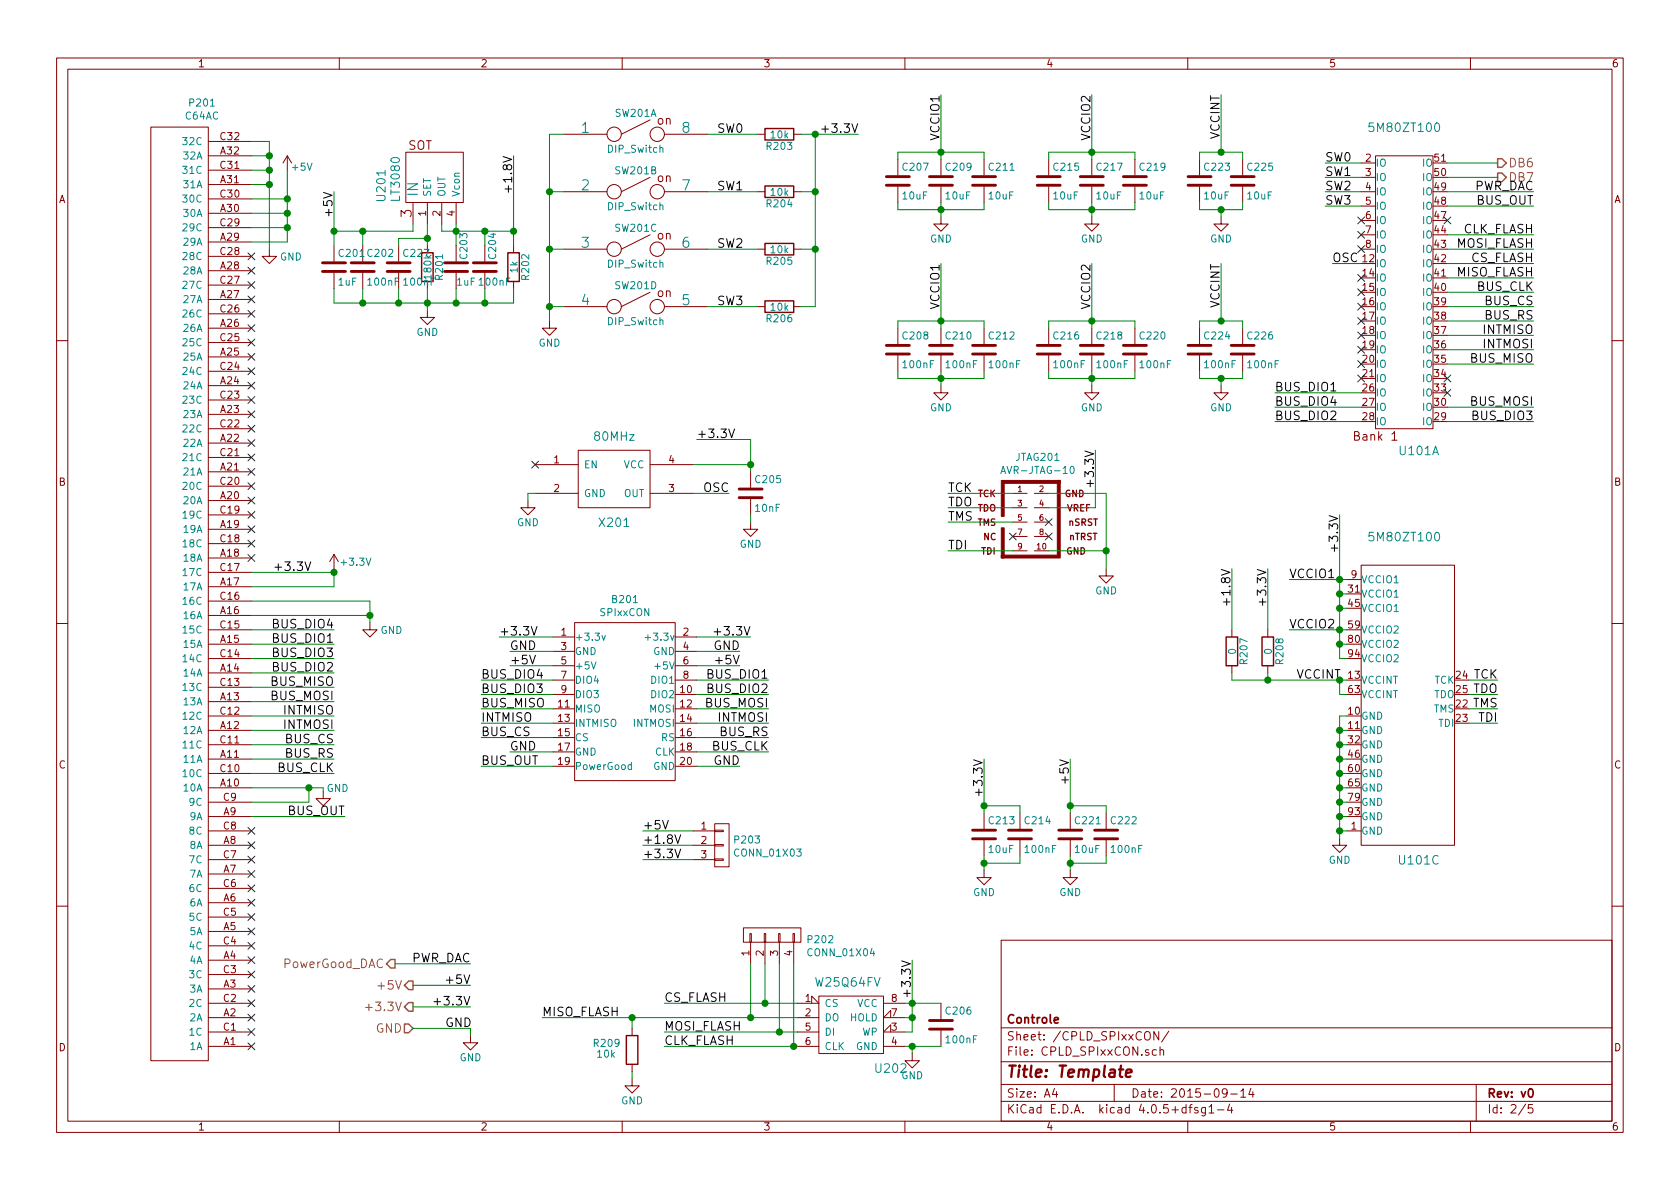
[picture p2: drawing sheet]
EESchema Schematic File Version 2
LIBS:PIAD-18bits-rescue
LIBS:power
LIBS:device
LIBS:transistors
LIBS:conn
LIBS:linear
LIBS:regul
LIBS:74xx
LIBS:cmos4000
LIBS:adc-dac
LIBS:memory
LIBS:xilinx
LIBS:microcontrollers
LIBS:dsp
LIBS:microchip
LIBS:analog_switches
LIBS:motorola
LIBS:texas
LIBS:intel
LIBS:audio
LIBS:interface
LIBS:digital-audio
LIBS:philips
LIBS:display
LIBS:cypress
LIBS:siliconi
LIBS:opto
LIBS:atmel
LIBS:contrib
LIBS:valves
LIBS:PIAD-18bits-cache
EELAYER 25 0
EELAYER END
$Descr A4 11693 8268
encoding utf-8
Sheet 2 5
Title "Template"
Date "2015-09-14"
Rev "v0"
Comp "Controle"
Comment1 ""
Comment2 ""
Comment3 ""
Comment4 ""
$EndDescr
Text Label 5350 4725 2    60   ~ 0
BUS_DIO1
Text Label 3350 4725 0    60   ~ 0
BUS_DIO4
Text Label 5350 5225 2    60   ~ 0
BUS_CLK
Text Label 5350 4925 2    60   ~ 0
BUS_MOSI
Text Label 3350 4925 0    60   ~ 0
BUS_MISO
Text Label 3350 5125 0    60   ~ 0
BUS_CS
Text Label 5350 5025 2    60   ~ 0
INTMOSI
Text Label 3350 5025 0    60   ~ 0
INTMISO
Text Label 5350 5125 2    60   ~ 0
BUS_RS
$Comp
L 5M80ZT100 U101
U 3 1
P 9775 4875
F 0 "U101" H 9875 3775 60  0000 C CNN
F 1 "5M80ZT100" H 9775 6025 60  0000 C CNN
F 2 "Housings_QFP:TQFP-100_14x14mm_Pitch0.5mm" H 9775 4875 60  0001 C CNN
F 3 "" H 9775 4875 60  0000 C CNN
	3    9775 4875
	1    0    0    -1  
$EndComp
$Comp
L GND #PWR07
U 1 1
P 9325 5825
F 0 "#PWR07" H 9325 5575 50  0001 C CNN
F 1 "GND" H 9325 5675 50  0000 C CNN
F 2 "" H 9325 5825 60  0000 C CNN
F 3 "" H 9325 5825 60  0000 C CNN
	1    9325 5825
	1    0    0    -1  
$EndComp
Text Label 9025 4725 0    60   ~ 0
VCCINT
Text Label 10425 4725 2    60   ~ 0
TCK
Text Label 10425 5025 2    60   ~ 0
TDI
Text Label 10425 4925 2    60   ~ 0
TMS
Text Label 10425 4825 2    60   ~ 0
TDO
$Comp
L 5M80ZT100 U101
U 1 1
P 9775 2025
F 0 "U101" H 9875 925 60  0000 C CNN
F 1 "5M80ZT100" H 9775 3175 60  0000 C CNN
F 2 "Housings_QFP:TQFP-100_14x14mm_Pitch0.5mm" H 9775 2025 60  0001 C CNN
F 3 "" H 9775 2025 60  0000 C CNN
	1    9775 2025
	1    0    0    -1  
$EndComp
$Comp
L W25Q64FV U202
U 1 1
P 5900 7125
F 0 "U202" H 6200 6825 60  0000 C CNN
F 1 "W25Q64FV" H 5900 7425 60  0000 C CNN
F 2 "Housings_SOIC:SOIJ-8_5.3x5.3mm_Pitch1.27mm" H 5900 7125 60  0001 C CNN
F 3 "" H 5900 7125 60  0000 C CNN
	1    5900 7125
	1    0    0    -1  
$EndComp
$Comp
L R R208
U 1 1
P 8825 4525
F 0 "R208" V 8905 4525 50  0000 C CNN
F 1 "0" V 8825 4525 50  0000 C CNN
F 2 "Resistors_SMD:R_0805" V 8755 4525 30  0001 C CNN
F 3 "" H 8825 4525 30  0000 C CNN
	1    8825 4525
	1    0    0    -1  
$EndComp
$Comp
L R R207
U 1 1
P 8575 4525
F 0 "R207" V 8655 4525 50  0000 C CNN
F 1 "0" V 8575 4525 50  0000 C CNN
F 2 "Resistors_SMD:R_0805" V 8505 4525 30  0001 C CNN
F 3 "" H 8575 4525 30  0000 C CNN
	1    8575 4525
	1    0    0    -1  
$EndComp
Text Label 4625 6975 0    60   ~ 0
CS_FLASH
Text Label 4625 7175 0    60   ~ 0
MOSI_FLASH
Text Label 3775 7075 0    60   ~ 0
MISO_FLASH
Text Label 4625 7275 0    60   ~ 0
CLK_FLASH
$Comp
L GND #PWR08
U 1 1
P 6350 7325
F 0 "#PWR08" H 6350 7075 50  0001 C CNN
F 1 "GND" H 6350 7175 50  0000 C CNN
F 2 "" H 6350 7325 60  0000 C CNN
F 3 "" H 6350 7325 60  0000 C CNN
	1    6350 7325
	1    0    0    -1  
$EndComp
$Comp
L DIP8_Switch SW201
U 1 1
P 4425 925
F 0 "SW201" H 4425 1075 50  0000 C CNN
F 1 "DIP_Switch" H 4425 825 50  0000 C CNN
F 2 "Controle:DIP_switch_SPST_KAE04LGGT" H 4425 925 60  0001 C CNN
F 3 "" H 4425 925 60  0000 C CNN
	1    4425 925 
	1    0    0    -1  
$EndComp
$Comp
L DIP8_Switch SW201
U 2 1
P 4425 1325
F 0 "SW201" H 4425 1475 50  0000 C CNN
F 1 "DIP_Switch" H 4425 1225 50  0000 C CNN
F 2 "Controle:DIP_switch_SPST_KAE04LGGT" H 4425 1325 60  0001 C CNN
F 3 "" H 4425 1325 60  0000 C CNN
	2    4425 1325
	1    0    0    -1  
$EndComp
$Comp
L DIP8_Switch SW201
U 3 1
P 4425 1725
F 0 "SW201" H 4425 1875 50  0000 C CNN
F 1 "DIP_Switch" H 4425 1625 50  0000 C CNN
F 2 "Controle:DIP_switch_SPST_KAE04LGGT" H 4425 1725 60  0001 C CNN
F 3 "" H 4425 1725 60  0000 C CNN
	3    4425 1725
	1    0    0    -1  
$EndComp
$Comp
L DIP8_Switch SW201
U 4 1
P 4425 2125
F 0 "SW201" H 4425 2275 50  0000 C CNN
F 1 "DIP_Switch" H 4425 2025 50  0000 C CNN
F 2 "Controle:DIP_switch_SPST_KAE04LGGT" H 4425 2125 60  0001 C CNN
F 3 "" H 4425 2125 60  0000 C CNN
	4    4425 2125
	1    0    0    -1  
$EndComp
$Comp
L GND #PWR09
U 1 1
P 3825 2225
F 0 "#PWR09" H 3825 1975 50  0001 C CNN
F 1 "GND" H 3825 2075 50  0000 C CNN
F 2 "" H 3825 2225 60  0000 C CNN
F 3 "" H 3825 2225 60  0000 C CNN
	1    3825 2225
	1    0    0    -1  
$EndComp
$Comp
L R R203
U 1 1
P 5425 925
F 0 "R203" V 5505 925 50  0000 C CNN
F 1 "10k" V 5425 925 50  0000 C CNN
F 2 "Resistors_SMD:R_0805" V 5355 925 30  0001 C CNN
F 3 "" H 5425 925 30  0000 C CNN
	1    5425 925 
	0    1    1    0   
$EndComp
$Comp
L R R204
U 1 1
P 5425 1325
F 0 "R204" V 5505 1325 50  0000 C CNN
F 1 "10k" V 5425 1325 50  0000 C CNN
F 2 "Resistors_SMD:R_0805" V 5355 1325 30  0001 C CNN
F 3 "" H 5425 1325 30  0000 C CNN
	1    5425 1325
	0    1    1    0   
$EndComp
$Comp
L R R205
U 1 1
P 5425 1725
F 0 "R205" V 5505 1725 50  0000 C CNN
F 1 "10k" V 5425 1725 50  0000 C CNN
F 2 "Resistors_SMD:R_0805" V 5355 1725 30  0001 C CNN
F 3 "" H 5425 1725 30  0000 C CNN
	1    5425 1725
	0    1    1    0   
$EndComp
$Comp
L R R206
U 1 1
P 5425 2125
F 0 "R206" V 5505 2125 50  0000 C CNN
F 1 "10k" V 5425 2125 50  0000 C CNN
F 2 "Resistors_SMD:R_0805" V 5355 2125 30  0001 C CNN
F 3 "" H 5425 2125 30  0000 C CNN
	1    5425 2125
	0    1    1    0   
$EndComp
Text Label 5175 925  2    60   ~ 0
SW0
Text Label 5175 1325 2    60   ~ 0
SW1
Text Label 5175 1725 2    60   ~ 0
SW2
Text Label 5175 2125 2    60   ~ 0
SW3
$Comp
L R R201
U 1 1
P 2975 1850
F 0 "R201" V 3055 1850 50  0000 C CNN
F 1 "180k" V 2975 1850 50  0000 C CNN
F 2 "Resistors_SMD:R_0805" V 2905 1850 30  0001 C CNN
F 3 "" H 2975 1850 30  0000 C CNN
	1    2975 1850
	1    0    0    -1  
$EndComp
$Comp
L C C202
U 1 1
P 2525 1850
F 0 "C202" H 2550 1950 50  0000 L CNN
F 1 "100nF" H 2550 1750 50  0000 L CNN
F 2 "Capacitors_SMD:C_0805" H 2563 1700 30  0001 C CNN
F 3 "" H 2525 1850 60  0000 C CNN
	1    2525 1850
	1    0    0    -1  
$EndComp
$Comp
L C C201
U 1 1
P 2325 1850
F 0 "C201" H 2350 1950 50  0000 L CNN
F 1 "1uF" H 2350 1750 50  0000 L CNN
F 2 "Capacitors_SMD:C_0805" H 2363 1700 30  0001 C CNN
F 3 "" H 2325 1850 60  0000 C CNN
	1    2325 1850
	1    0    0    -1  
$EndComp
$Comp
L C C203
U 1 1
P 3175 1850
F 0 "C203" V 3225 1900 50  0000 L CNN
F 1 "1uF" H 3175 1750 50  0000 L CNN
F 2 "Capacitors_SMD:C_0805" H 3213 1700 30  0001 C CNN
F 3 "" H 3175 1850 60  0000 C CNN
	1    3175 1850
	1    0    0    -1  
$EndComp
$Comp
L C C204
U 1 1
P 3375 1850
F 0 "C204" V 3425 1900 50  0000 L CNN
F 1 "100nF" H 3325 1750 50  0000 L CNN
F 2 "Capacitors_SMD:C_0805" H 3413 1700 30  0001 C CNN
F 3 "" H 3375 1850 60  0000 C CNN
	1    3375 1850
	1    0    0    -1  
$EndComp
$Comp
L GND #PWR010
U 1 1
P 2975 2150
F 0 "#PWR010" H 2975 1900 50  0001 C CNN
F 1 "GND" H 2975 2000 50  0000 C CNN
F 2 "" H 2975 2150 60  0000 C CNN
F 3 "" H 2975 2150 60  0000 C CNN
	1    2975 2150
	1    0    0    -1  
$EndComp
$Comp
L C C208
U 1 1
P 6250 2425
F 0 "C208" H 6275 2525 50  0000 L CNN
F 1 "100nF" H 6275 2325 50  0000 L CNN
F 2 "Capacitors_SMD:C_0805" H 6288 2275 30  0001 C CNN
F 3 "" H 6250 2425 60  0000 C CNN
	1    6250 2425
	1    0    0    -1  
$EndComp
$Comp
L C C210
U 1 1
P 6550 2425
F 0 "C210" H 6575 2525 50  0000 L CNN
F 1 "100nF" H 6575 2325 50  0000 L CNN
F 2 "Capacitors_SMD:C_0805" H 6588 2275 30  0001 C CNN
F 3 "" H 6550 2425 60  0000 C CNN
	1    6550 2425
	1    0    0    -1  
$EndComp
$Comp
L C C212
U 1 1
P 6850 2425
F 0 "C212" H 6875 2525 50  0000 L CNN
F 1 "100nF" H 6875 2325 50  0000 L CNN
F 2 "Capacitors_SMD:C_0805" H 6888 2275 30  0001 C CNN
F 3 "" H 6850 2425 60  0000 C CNN
	1    6850 2425
	1    0    0    -1  
$EndComp
$Comp
L C C224
U 1 1
P 8350 2425
F 0 "C224" H 8375 2525 50  0000 L CNN
F 1 "100nF" H 8375 2325 50  0000 L CNN
F 2 "Capacitors_SMD:C_0805" H 8388 2275 30  0001 C CNN
F 3 "" H 8350 2425 60  0000 C CNN
	1    8350 2425
	1    0    0    -1  
$EndComp
$Comp
L C C226
U 1 1
P 8650 2425
F 0 "C226" H 8675 2525 50  0000 L CNN
F 1 "100nF" H 8675 2325 50  0000 L CNN
F 2 "Capacitors_SMD:C_0805" H 8688 2275 30  0001 C CNN
F 3 "" H 8650 2425 60  0000 C CNN
	1    8650 2425
	1    0    0    -1  
$EndComp
Text Label 8975 4025 0    60   ~ 0
VCCIO1
Text Label 8975 4375 0    60   ~ 0
VCCIO2
$Comp
L GND #PWR011
U 1 1
P 6550 2675
F 0 "#PWR011" H 6550 2425 50  0001 C CNN
F 1 "GND" H 6550 2525 50  0000 C CNN
F 2 "" H 6550 2675 60  0000 C CNN
F 3 "" H 6550 2675 60  0000 C CNN
	1    6550 2675
	1    0    0    -1  
$EndComp
Text Label 6550 1825 3    60   ~ 0
VCCIO1
Text Label 8500 1825 3    60   ~ 0
VCCINT
$Comp
L GND #PWR012
U 1 1
P 8500 2675
F 0 "#PWR012" H 8500 2425 50  0001 C CNN
F 1 "GND" H 8500 2525 50  0000 C CNN
F 2 "" H 8500 2675 60  0000 C CNN
F 3 "" H 8500 2675 60  0000 C CNN
	1    8500 2675
	1    0    0    -1  
$EndComp
$Comp
L C C216
U 1 1
P 7300 2425
F 0 "C216" H 7325 2525 50  0000 L CNN
F 1 "100nF" H 7325 2325 50  0000 L CNN
F 2 "Capacitors_SMD:C_0805" H 7338 2275 30  0001 C CNN
F 3 "" H 7300 2425 60  0000 C CNN
	1    7300 2425
	1    0    0    -1  
$EndComp
$Comp
L C C218
U 1 1
P 7600 2425
F 0 "C218" H 7625 2525 50  0000 L CNN
F 1 "100nF" H 7625 2325 50  0000 L CNN
F 2 "Capacitors_SMD:C_0805" H 7638 2275 30  0001 C CNN
F 3 "" H 7600 2425 60  0000 C CNN
	1    7600 2425
	1    0    0    -1  
$EndComp
$Comp
L C C220
U 1 1
P 7900 2425
F 0 "C220" H 7925 2525 50  0000 L CNN
F 1 "100nF" H 7925 2325 50  0000 L CNN
F 2 "Capacitors_SMD:C_0805" H 7938 2275 30  0001 C CNN
F 3 "" H 7900 2425 60  0000 C CNN
	1    7900 2425
	1    0    0    -1  
$EndComp
$Comp
L GND #PWR013
U 1 1
P 7600 2675
F 0 "#PWR013" H 7600 2425 50  0001 C CNN
F 1 "GND" H 7600 2525 50  0000 C CNN
F 2 "" H 7600 2675 60  0000 C CNN
F 3 "" H 7600 2675 60  0000 C CNN
	1    7600 2675
	1    0    0    -1  
$EndComp
Text Label 7600 1825 3    60   ~ 0
VCCIO2
$Comp
L C C206
U 1 1
P 6550 7125
F 0 "C206" H 6575 7225 50  0000 L CNN
F 1 "100nF" H 6575 7025 50  0000 L CNN
F 2 "Capacitors_SMD:C_0805" H 6588 6975 30  0001 C CNN
F 3 "" H 6550 7125 60  0000 C CNN
	1    6550 7125
	1    0    0    -1  
$EndComp
Text Label 10675 2325 2    60   ~ 0
INTMISO
Text Label 10675 2425 2    60   ~ 0
INTMOSI
Text Label 10675 2225 2    60   ~ 0
BUS_RS
Text Label 10675 2125 2    60   ~ 0
BUS_CS
Text Label 10675 2525 2    60   ~ 0
BUS_MISO
Text Label 10675 2825 2    60   ~ 0
BUS_MOSI
Text Label 10675 2025 2    60   ~ 0
BUS_CLK
Text Label 9225 1125 0    60   ~ 0
SW0
Text Label 9225 1225 0    60   ~ 0
SW1
Text Label 9225 1325 0    60   ~ 0
SW2
Text Label 9225 1425 0    60   ~ 0
SW3
Text Label 9275 1825 0    60   ~ 0
OSC
$Comp
L OSCILADOR-RESCUE-PIAD-18bits X201
U 1 1
P 4275 3325
F 0 "X201" H 4275 3025 60  0000 C CNN
F 1 "80MHz" H 4275 3625 60  0000 C CNN
F 2 "Controle:Oscilador_3.3V_HCMOS_TTL_SMD" H 4275 3325 60  0001 C CNN
F 3 "" H 4275 3325 60  0000 C CNN
	1    4275 3325
	1    0    0    -1  
$EndComp
NoConn ~ 3725 3225
$Comp
L GND #PWR014
U 1 1
P 3675 3475
F 0 "#PWR014" H 3675 3225 50  0001 C CNN
F 1 "GND" H 3675 3325 50  0000 C CNN
F 2 "" H 3675 3475 60  0000 C CNN
F 3 "" H 3675 3475 60  0000 C CNN
	1    3675 3475
	1    0    0    -1  
$EndComp
Text Label 5075 3425 2    60   ~ 0
OSC
$Comp
L C C205
U 1 1
P 5225 3425
F 0 "C205" H 5250 3525 50  0000 L CNN
F 1 "10nF" H 5250 3325 50  0000 L CNN
F 2 "Capacitors_SMD:C_0805" H 5263 3275 30  0001 C CNN
F 3 "" H 5225 3425 60  0000 C CNN
	1    5225 3425
	1    0    0    -1  
$EndComp
$Comp
L GND #PWR015
U 1 1
P 5225 3625
F 0 "#PWR015" H 5225 3375 50  0001 C CNN
F 1 "GND" H 5225 3475 50  0000 C CNN
F 2 "" H 5225 3625 60  0000 C CNN
F 3 "" H 5225 3625 60  0000 C CNN
	1    5225 3625
	1    0    0    -1  
$EndComp
Text Label 10675 1825 2    60   ~ 0
CS_FLASH
Text Label 10675 1925 2    60   ~ 0
MISO_FLASH
Text Label 10675 1725 2    60   ~ 0
MOSI_FLASH
Text Label 10675 1625 2    60   ~ 0
CLK_FLASH
$Comp
L C C213
U 1 1
P 6850 5800
F 0 "C213" H 6875 5900 50  0000 L CNN
F 1 "10uF" H 6875 5700 50  0000 L CNN
F 2 "Capacitors_SMD:C_0805" H 6888 5650 30  0001 C CNN
F 3 "" H 6850 5800 60  0000 C CNN
	1    6850 5800
	1    0    0    -1  
$EndComp
$Comp
L C C214
U 1 1
P 7100 5800
F 0 "C214" H 7125 5900 50  0000 L CNN
F 1 "100nF" H 7125 5700 50  0000 L CNN
F 2 "Capacitors_SMD:C_0805" H 7138 5650 30  0001 C CNN
F 3 "" H 7100 5800 60  0000 C CNN
	1    7100 5800
	1    0    0    -1  
$EndComp
$Comp
L C C221
U 1 1
P 7450 5800
F 0 "C221" H 7475 5900 50  0000 L CNN
F 1 "10uF" H 7475 5700 50  0000 L CNN
F 2 "Capacitors_SMD:C_0805" H 7488 5650 30  0001 C CNN
F 3 "" H 7450 5800 60  0000 C CNN
	1    7450 5800
	1    0    0    -1  
$EndComp
$Comp
L C C222
U 1 1
P 7700 5800
F 0 "C222" H 7725 5900 50  0000 L CNN
F 1 "100nF" H 7725 5700 50  0000 L CNN
F 2 "Capacitors_SMD:C_0805" H 7738 5650 30  0001 C CNN
F 3 "" H 7700 5800 60  0000 C CNN
	1    7700 5800
	1    0    0    -1  
$EndComp
$Comp
L GND #PWR016
U 1 1
P 6850 6050
F 0 "#PWR016" H 6850 5800 50  0001 C CNN
F 1 "GND" H 6850 5900 50  0000 C CNN
F 2 "" H 6850 6050 60  0000 C CNN
F 3 "" H 6850 6050 60  0000 C CNN
	1    6850 6050
	1    0    0    -1  
$EndComp
Text Label 3350 4825 0    60   ~ 0
BUS_DIO3
Text Label 5350 4825 2    60   ~ 0
BUS_DIO2
Text Label 10675 2925 2    60   ~ 0
BUS_DIO3
Text Label 8875 2925 0    60   ~ 0
BUS_DIO2
NoConn ~ 9475 1525
NoConn ~ 9475 1625
NoConn ~ 9475 1725
NoConn ~ 9475 1925
NoConn ~ 9475 2025
NoConn ~ 9475 2125
NoConn ~ 9475 2225
NoConn ~ 9475 2325
NoConn ~ 9475 2425
NoConn ~ 9475 2525
NoConn ~ 9475 2625
NoConn ~ 10075 1525
$Comp
L GND #PWR017
U 1 1
P 3275 7200
F 0 "#PWR017" H 3275 6950 50  0001 C CNN
F 1 "GND" H 3275 7050 50  0000 C CNN
F 2 "" H 3275 7200 60  0000 C CNN
F 3 "" H 3275 7200 60  0000 C CNN
	1    3275 7200
	1    0    0    -1  
$EndComp
Text HLabel 2875 6850 0    60   Output ~ 0
+5V
Text HLabel 2875 7000 0    60   Output ~ 0
+3.3V
Text HLabel 2875 7150 0    60   Input ~ 0
GND
Text Label 2325 5375 2    60   ~ 0
BUS_CLK
Text Label 2325 4875 2    60   ~ 0
BUS_MOSI
Text Label 2325 4775 2    60   ~ 0
BUS_MISO
Text Label 2325 5175 2    60   ~ 0
BUS_CS
Text Label 2325 5075 2    60   ~ 0
INTMOSI
Text Label 2325 4975 2    60   ~ 0
INTMISO
Text Label 2325 5275 2    60   ~ 0
BUS_RS
Text Label 2325 4575 2    60   ~ 0
BUS_DIO3
Text Label 2325 4675 2    60   ~ 0
BUS_DIO2
$Comp
L GND #PWR018
U 1 1
P 2575 4325
F 0 "#PWR018" H 2575 4075 50  0001 C CNN
F 1 "GND" H 2725 4275 50  0000 C CNN
F 2 "" H 2575 4325 60  0000 C CNN
F 3 "" H 2575 4325 60  0000 C CNN
	1    2575 4325
	1    0    0    -1  
$EndComp
Text Label 2325 4375 2    60   ~ 0
BUS_DIO4
$Comp
L +3.3V #PWR019
U 1 1
P 2325 3950
F 0 "#PWR019" H 2325 3800 50  0001 C CNN
F 1 "+3.3V" H 2175 4000 50  0000 C CNN
F 2 "" H 2325 3950 60  0000 C CNN
F 3 "" H 2325 3950 60  0000 C CNN
	1    2325 3950
	-1   0    0    -1  
$EndComp
$Comp
L GND #PWR020
U 1 1
P 2250 5500
F 0 "#PWR020" H 2250 5250 50  0001 C CNN
F 1 "GND" H 2350 5525 50  0000 C CNN
F 2 "" H 2250 5500 60  0000 C CNN
F 3 "" H 2250 5500 60  0000 C CNN
	1    2250 5500
	1    0    0    -1  
$EndComp
$Comp
L LT3080-RESCUE-PIAD-18bits U201
U 1 1
P 3025 1200
AR Path="/58D191E2" Ref="U201"  Part="1" 
AR Path="/58D18D5E/58D191E2" Ref="U201"  Part="1" 
F 0 "U201" V 2650 1000 60  0000 L CNN
F 1 "LT3080" V 2750 1000 60  0000 L CNN
F 2 "Controle:SOT-223" H 2975 1200 60  0001 C CNN
F 3 "" H 2975 1200 60  0000 C CNN
	1    3025 1200
	1    0    0    -1  
$EndComp
NoConn ~ 1750 1775
NoConn ~ 1750 1875
NoConn ~ 1750 1975
NoConn ~ 1750 2075
NoConn ~ 1750 2175
NoConn ~ 1750 2275
NoConn ~ 1750 2375
NoConn ~ 1750 2475
NoConn ~ 1750 2575
NoConn ~ 1750 2675
NoConn ~ 1750 2775
NoConn ~ 1750 2875
NoConn ~ 1750 2975
NoConn ~ 1750 3075
NoConn ~ 1750 3175
NoConn ~ 1750 3275
NoConn ~ 1750 3375
NoConn ~ 1750 3475
NoConn ~ 1750 3575
NoConn ~ 1750 3675
NoConn ~ 1750 3775
NoConn ~ 1750 3875
NoConn ~ 1750 5975
NoConn ~ 1750 6075
NoConn ~ 1750 6175
NoConn ~ 1750 6275
NoConn ~ 1750 6375
NoConn ~ 1750 6475
NoConn ~ 1750 6575
NoConn ~ 1750 6675
NoConn ~ 1750 6775
NoConn ~ 1750 6875
NoConn ~ 1750 6975
NoConn ~ 1750 7075
NoConn ~ 1750 7175
NoConn ~ 1750 7275
$Comp
L R R202
U 1 1
P 3575 1850
F 0 "R202" V 3655 1850 50  0000 C CNN
F 1 "1k" V 3575 1850 50  0000 C CNN
F 2 "Resistors_SMD:R_0805" V 3505 1850 30  0001 C CNN
F 3 "" H 3575 1850 30  0000 C CNN
	1    3575 1850
	1    0    0    -1  
$EndComp
$Comp
L AVR-JTAG-10 JTAG201
U 1 1
P 7250 3625
F 0 "JTAG201" H 7224 4080 50  0000 C CNN
F 1 "AVR-JTAG-10" H 7224 3989 50  0000 C CNN
F 2 "Pin_Headers:Pin_Header_Straight_2x05_Pitch2.54mm" V 6680 3645 50  0001 C CNN
F 3 "" H 7250 3625 50  0000 C CNN
	1    7250 3625
	1    0    0    -1  
$EndComp
Text Label 6600 3425 0    60   ~ 0
TCK
Text Label 6600 3525 0    60   ~ 0
TDO
Text Label 6600 3625 0    60   ~ 0
TMS
Text Label 6600 3825 0    60   ~ 0
TDI
$Comp
L GND #PWR021
U 1 1
P 7700 3950
F 0 "#PWR021" H 7700 3700 50  0001 C CNN
F 1 "GND" H 7700 3800 50  0000 C CNN
F 2 "" H 7700 3950 60  0000 C CNN
F 3 "" H 7700 3950 60  0000 C CNN
	1    7700 3950
	1    0    0    -1  
$EndComp
NoConn ~ 7050 3725
NoConn ~ 7300 3725
NoConn ~ 7300 3625
Text Label 2400 5675 2    60   ~ 0
BUS_OUT
Text Label 1900 3975 0    60   ~ 0
+3.3V
Text Label 3350 5325 0    60   ~ 0
BUS_OUT
Text Label 3475 4425 0    60   ~ 0
+3.3V
Text Label 3275 6850 2    60   ~ 0
+5V
Text Label 3275 7000 2    60   ~ 0
+3.3V
Text Label 6350 6675 3    60   ~ 0
+3.3V
Text Label 4850 3050 0    60   ~ 0
+3.3V
Text Label 5975 925  2    60   ~ 0
+3.3V
Text Label 7625 3125 3    60   ~ 0
+3.3V
Text Label 9325 3575 3    60   ~ 0
+3.3V
Text Label 8575 3950 3    60   ~ 0
+1.8V
Text Label 8825 3950 3    60   ~ 0
+3.3V
Text Label 3575 1075 3    60   ~ 0
+1.8V
Text Label 2325 1325 3    60   ~ 0
+5V
Text Label 6850 5275 3    60   ~ 0
+3.3V
Text Label 7450 5275 3    60   ~ 0
+5V
$Comp
L GND #PWR022
U 1 1
P 7450 6050
F 0 "#PWR022" H 7450 5800 50  0001 C CNN
F 1 "GND" H 7450 5900 50  0000 C CNN
F 2 "" H 7450 6050 60  0000 C CNN
F 3 "" H 7450 6050 60  0000 C CNN
	1    7450 6050
	1    0    0    -1  
$EndComp
$Comp
L C64AC-RESCUE-PIAD-18bits P201
U 1 1
P 1250 4125
F 0 "P201" H 1094 710 50  0000 C CNN
F 1 "C64AC" H 1094 801 50  0000 C CNN
F 2 "Controle:Eurocard_template" H 1250 4125 50  0001 C CNN
F 3 "" H 1250 4125 50  0000 C CNN
	1    1250 4125
	-1   0    0    1   
$EndComp
$Comp
L C C207
U 1 1
P 6250 1250
F 0 "C207" H 6275 1350 50  0000 L CNN
F 1 "10uF" H 6275 1150 50  0000 L CNN
F 2 "Capacitors_SMD:C_0805" H 6288 1100 30  0001 C CNN
F 3 "" H 6250 1250 60  0000 C CNN
	1    6250 1250
	1    0    0    -1  
$EndComp
$Comp
L C C209
U 1 1
P 6550 1250
F 0 "C209" H 6575 1350 50  0000 L CNN
F 1 "10uF" H 6575 1150 50  0000 L CNN
F 2 "Capacitors_SMD:C_0805" H 6588 1100 30  0001 C CNN
F 3 "" H 6550 1250 60  0000 C CNN
	1    6550 1250
	1    0    0    -1  
$EndComp
$Comp
L C C211
U 1 1
P 6850 1250
F 0 "C211" H 6875 1350 50  0000 L CNN
F 1 "10uF" H 6875 1150 50  0000 L CNN
F 2 "Capacitors_SMD:C_0805" H 6888 1100 30  0001 C CNN
F 3 "" H 6850 1250 60  0000 C CNN
	1    6850 1250
	1    0    0    -1  
$EndComp
$Comp
L C C223
U 1 1
P 8350 1250
F 0 "C223" H 8375 1350 50  0000 L CNN
F 1 "10uF" H 8375 1150 50  0000 L CNN
F 2 "Capacitors_SMD:C_0805" H 8388 1100 30  0001 C CNN
F 3 "" H 8350 1250 60  0000 C CNN
	1    8350 1250
	1    0    0    -1  
$EndComp
$Comp
L C C225
U 1 1
P 8650 1250
F 0 "C225" H 8675 1350 50  0000 L CNN
F 1 "10uF" H 8675 1150 50  0000 L CNN
F 2 "Capacitors_SMD:C_0805" H 8688 1100 30  0001 C CNN
F 3 "" H 8650 1250 60  0000 C CNN
	1    8650 1250
	1    0    0    -1  
$EndComp
$Comp
L GND #PWR023
U 1 1
P 6550 1500
F 0 "#PWR023" H 6550 1250 50  0001 C CNN
F 1 "GND" H 6550 1350 50  0000 C CNN
F 2 "" H 6550 1500 60  0000 C CNN
F 3 "" H 6550 1500 60  0000 C CNN
	1    6550 1500
	1    0    0    -1  
$EndComp
Text Label 6550 650  3    60   ~ 0
VCCIO1
Text Label 8500 650  3    60   ~ 0
VCCINT
$Comp
L GND #PWR024
U 1 1
P 8500 1500
F 0 "#PWR024" H 8500 1250 50  0001 C CNN
F 1 "GND" H 8500 1350 50  0000 C CNN
F 2 "" H 8500 1500 60  0000 C CNN
F 3 "" H 8500 1500 60  0000 C CNN
	1    8500 1500
	1    0    0    -1  
$EndComp
$Comp
L C C215
U 1 1
P 7300 1250
F 0 "C215" H 7325 1350 50  0000 L CNN
F 1 "10uF" H 7325 1150 50  0000 L CNN
F 2 "Capacitors_SMD:C_0805" H 7338 1100 30  0001 C CNN
F 3 "" H 7300 1250 60  0000 C CNN
	1    7300 1250
	1    0    0    -1  
$EndComp
$Comp
L C C217
U 1 1
P 7600 1250
F 0 "C217" H 7625 1350 50  0000 L CNN
F 1 "10uF" H 7625 1150 50  0000 L CNN
F 2 "Capacitors_SMD:C_0805" H 7638 1100 30  0001 C CNN
F 3 "" H 7600 1250 60  0000 C CNN
	1    7600 1250
	1    0    0    -1  
$EndComp
$Comp
L C C219
U 1 1
P 7900 1250
F 0 "C219" H 7925 1350 50  0000 L CNN
F 1 "10uF" H 7925 1150 50  0000 L CNN
F 2 "Capacitors_SMD:C_0805" H 7938 1100 30  0001 C CNN
F 3 "" H 7900 1250 60  0000 C CNN
	1    7900 1250
	1    0    0    -1  
$EndComp
$Comp
L GND #PWR025
U 1 1
P 7600 1500
F 0 "#PWR025" H 7600 1250 50  0001 C CNN
F 1 "GND" H 7600 1350 50  0000 C CNN
F 2 "" H 7600 1500 60  0000 C CNN
F 3 "" H 7600 1500 60  0000 C CNN
	1    7600 1500
	1    0    0    -1  
$EndComp
Text Label 7600 650  3    60   ~ 0
VCCIO2
Text Label 3550 4625 0    60   ~ 0
+5V
Text Label 2325 4475 2    60   ~ 0
BUS_DIO1
NoConn ~ 1750 5775
NoConn ~ 1750 5875
$Comp
L GND #PWR026
U 1 1
P 1875 1725
F 0 "#PWR026" H 1875 1475 50  0001 C CNN
F 1 "GND" H 2025 1675 50  0000 C CNN
F 2 "" H 1875 1725 60  0000 C CNN
F 3 "" H 1875 1725 60  0000 C CNN
	1    1875 1725
	1    0    0    -1  
$EndComp
$Comp
L +5V #PWR027
U 1 1
P 2000 1175
F 0 "#PWR027" H 2000 1025 50  0001 C CNN
F 1 "+5V" H 2100 1200 50  0000 C CNN
F 2 "" H 2000 1175 60  0000 C CNN
F 3 "" H 2000 1175 60  0000 C CNN
	1    2000 1175
	1    0    0    -1  
$EndComp
Text Label 5225 4425 2    60   ~ 0
+3.3V
Text Label 5150 4625 2    60   ~ 0
+5V
Text Label 3100 7150 0    60   ~ 0
GND
Text Label 3550 4525 0    60   ~ 0
GND
Text Label 3550 5225 0    60   ~ 0
GND
Text Label 5150 4525 2    60   ~ 0
GND
Text Label 5150 5325 2    60   ~ 0
GND
Text HLabel 2750 6700 0    60   Output ~ 0
PowerGood_DAC
Text Label 3275 6700 2    60   ~ 0
PWR_DAC
$Comp
L CONN_01X04 P202
U 1 1
P 5375 6500
F 0 "P202" V 5340 6262 50  0000 R CNN
F 1 "CONN_01X04" V 5249 6262 50  0000 R CNN
F 2 "Pin_Headers:Pin_Header_Straight_1x04_Pitch2.54mm" H 5375 6500 50  0001 C CNN
F 3 "" H 5375 6500 50  0000 C CNN
	1    5375 6500
	0    -1   -1   0   
$EndComp
$Comp
L CONN_01X03 P203
U 1 1
P 5025 5875
F 0 "P203" H 5103 5916 50  0000 L CNN
F 1 "CONN_01X03" H 5103 5825 50  0000 L CNN
F 2 "Pin_Headers:Pin_Header_Straight_1x03_Pitch2.54mm" H 5025 5875 50  0001 C CNN
F 3 "" H 5025 5875 50  0000 C CNN
	1    5025 5875
	1    0    0    -1  
$EndComp
Text Label 4475 5775 0    60   ~ 0
+5V
Text Label 4475 5975 0    60   ~ 0
+3.3V
Text Label 4475 5875 0    60   ~ 0
+1.8V
Text Label 8875 2725 0    60   ~ 0
BUS_DIO1
Text Label 8875 2825 0    60   ~ 0
BUS_DIO4
Text HLabel 10425 1225 2    60   Output ~ 0
DB7
Text HLabel 10425 1125 2    60   Output ~ 0
DB6
NoConn ~ 10075 2625
NoConn ~ 10075 2725
$Comp
L SPIxxCON_v2 B201
U 1 1
P 4350 4875
F 0 "B201" H 4350 5590 50  0000 C CNN
F 1 "SPIxxCON" H 4350 5499 50  0000 C CNN
F 2 "Controle:SPIxxCON_(only_connector)" H 4350 3675 60  0001 C CNN
F 3 "" H 4350 3675 60  0000 C CNN
	1    4350 4875
	1    0    0    -1  
$EndComp
$Comp
L R R209
U 1 1
P 4400 7300
F 0 "R209" H 4125 7350 50  0000 L CNN
F 1 "10k" H 4150 7275 50  0000 L CNN
F 2 "Resistors_SMD:R_0805" V 4330 7300 50  0001 C CNN
F 3 "" H 4400 7300 50  0000 C CNN
	1    4400 7300
	1    0    0    -1  
$EndComp
$Comp
L GND #PWR028
U 1 1
P 4400 7500
F 0 "#PWR028" H 4400 7250 50  0001 C CNN
F 1 "GND" H 4400 7350 50  0000 C CNN
F 2 "" H 4400 7500 60  0000 C CNN
F 3 "" H 4400 7500 60  0000 C CNN
	1    4400 7500
	1    0    0    -1  
$EndComp
$Comp
L C C227
U 1 1
P 2775 1850
F 0 "C227" H 2800 1950 50  0000 L CNN
F 1 "100nF" H 2800 1750 50  0000 L CNN
F 2 "Capacitors_SMD:C_0805" H 2813 1700 50  0001 C CNN
F 3 "" H 2775 1850 50  0000 C CNN
	1    2775 1850
	1    0    0    -1  
$EndComp
Text Label 10675 1325 2    60   ~ 0
PWR_DAC
Text Label 10675 1425 2    60   ~ 0
BUS_OUT
Connection ~ 7450 5600
Connection ~ 6850 5600
Wire Wire Line
	5350 5125 4850 5125
Wire Wire Line
	3850 5025 3350 5025
Wire Wire Line
	5350 5025 4850 5025
Wire Wire Line
	3850 5125 3350 5125
Wire Wire Line
	3350 4925 3850 4925
Wire Wire Line
	4850 4925 5350 4925
Wire Wire Line
	5350 5225 4850 5225
Wire Wire Line
	5350 4725 4850 4725
Wire Wire Line
	3350 4725 3850 4725
Wire Wire Line
	3550 4625 3850 4625
Wire Wire Line
	9325 3575 9325 4575
Wire Wire Line
	9325 4225 9375 4225
Wire Wire Line
	9325 4125 9375 4125
Connection ~ 9325 4125
Wire Wire Line
	8975 4025 9375 4025
Connection ~ 9325 4025
Wire Wire Line
	9325 5775 9375 5775
Wire Wire Line
	9325 4975 9325 5825
Wire Wire Line
	9375 4975 9325 4975
Connection ~ 9325 5775
Wire Wire Line
	9325 5675 9375 5675
Connection ~ 9325 5675
Wire Wire Line
	9325 5575 9375 5575
Connection ~ 9325 5575
Wire Wire Line
	9325 5475 9375 5475
Connection ~ 9325 5475
Wire Wire Line
	9325 5375 9375 5375
Connection ~ 9325 5375
Wire Wire Line
	9325 5275 9375 5275
Connection ~ 9325 5275
Wire Wire Line
	9325 5175 9375 5175
Connection ~ 9325 5175
Wire Wire Line
	9375 5075 9325 5075
Connection ~ 9325 5075
Wire Wire Line
	8575 4725 9375 4725
Wire Wire Line
	9325 4825 9375 4825
Wire Wire Line
	9325 4725 9325 4825
Connection ~ 9325 4725
Wire Wire Line
	10425 4825 10225 4825
Wire Wire Line
	10225 4725 10425 4725
Wire Wire Line
	10425 4925 10225 4925
Wire Wire Line
	10225 5025 10425 5025
Wire Wire Line
	8975 4375 9375 4375
Connection ~ 9325 4225
Wire Wire Line
	9325 4475 9375 4475
Connection ~ 9325 4375
Wire Wire Line
	9325 4575 9375 4575
Connection ~ 9325 4475
Wire Wire Line
	8575 3950 8575 4375
Wire Wire Line
	8825 3950 8825 4375
Wire Wire Line
	8825 4675 8825 4725
Wire Wire Line
	8575 4675 8575 4725
Connection ~ 8825 4725
Wire Wire Line
	3775 7075 5550 7075
Wire Wire Line
	4625 7175 5550 7175
Wire Wire Line
	4625 7275 5550 7275
Wire Wire Line
	6350 7325 6350 7275
Wire Wire Line
	6300 7275 6550 7275
Wire Wire Line
	6350 6675 6350 7175
Wire Wire Line
	6350 7075 6300 7075
Connection ~ 6350 6975
Wire Wire Line
	6350 7175 6300 7175
Connection ~ 6350 7075
Wire Wire Line
	3825 925  3825 2225
Wire Wire Line
	3825 925  3925 925 
Wire Wire Line
	3925 1325 3825 1325
Connection ~ 3825 1325
Wire Wire Line
	3825 1725 3925 1725
Connection ~ 3825 1725
Wire Wire Line
	3825 2125 3925 2125
Connection ~ 3825 2125
Wire Wire Line
	5275 925  4925 925 
Wire Wire Line
	4925 1325 5275 1325
Wire Wire Line
	5275 1725 4925 1725
Wire Wire Line
	4925 2125 5275 2125
Wire Wire Line
	5675 2125 5575 2125
Wire Wire Line
	5675 1725 5575 1725
Connection ~ 5675 1725
Wire Wire Line
	5575 1325 5675 1325
Connection ~ 5675 1325
Wire Wire Line
	5575 925  5975 925 
Connection ~ 5675 925 
Wire Wire Line
	2325 1325 2325 1700
Wire Wire Line
	2975 1700 2975 1550
Wire Wire Line
	3075 1600 3575 1600
Wire Wire Line
	3075 1600 3075 1550
Wire Wire Line
	3175 1550 3175 1700
Connection ~ 3175 1600
Wire Wire Line
	2975 2000 2975 2150
Wire Wire Line
	2325 2000 2325 2100
Wire Wire Line
	3375 2100 3375 2000
Wire Wire Line
	2525 2000 2525 2100
Connection ~ 2525 2100
Wire Wire Line
	3175 2100 3175 2000
Connection ~ 3175 2100
Wire Wire Line
	2325 2100 3575 2100
Connection ~ 2975 2100
Wire Wire Line
	6550 2575 6550 2675
Wire Wire Line
	6250 2625 6850 2625
Wire Wire Line
	6250 2625 6250 2575
Wire Wire Line
	6850 2625 6850 2575
Connection ~ 6550 2625
Wire Wire Line
	6550 1825 6550 2275
Wire Wire Line
	6250 2225 6850 2225
Connection ~ 6550 2225
Wire Wire Line
	6250 2275 6250 2225
Wire Wire Line
	6850 2225 6850 2275
Wire Wire Line
	8500 1825 8500 2225
Wire Wire Line
	8350 2225 8650 2225
Wire Wire Line
	8650 2225 8650 2275
Wire Wire Line
	8350 2275 8350 2225
Connection ~ 8500 2225
Wire Wire Line
	8500 2675 8500 2625
Wire Wire Line
	8350 2625 8650 2625
Wire Wire Line
	8650 2625 8650 2575
Wire Wire Line
	8350 2575 8350 2625
Connection ~ 8500 2625
Wire Wire Line
	7600 2575 7600 2675
Wire Wire Line
	7300 2625 7900 2625
Wire Wire Line
	7300 2625 7300 2575
Wire Wire Line
	7900 2625 7900 2575
Connection ~ 7600 2625
Wire Wire Line
	7600 1825 7600 2275
Wire Wire Line
	7300 2225 7900 2225
Connection ~ 7600 2225
Wire Wire Line
	7300 2275 7300 2225
Wire Wire Line
	7900 2225 7900 2275
Connection ~ 6350 7275
Wire Wire Line
	10075 2325 10675 2325
Wire Wire Line
	10075 2225 10675 2225
Wire Wire Line
	10675 2125 10075 2125
Wire Wire Line
	10075 2425 10675 2425
Wire Wire Line
	10075 2825 10675 2825
Wire Wire Line
	10075 2025 10675 2025
Wire Wire Line
	9225 1425 9475 1425
Wire Wire Line
	9475 1325 9225 1325
Wire Wire Line
	9225 1225 9475 1225
Wire Wire Line
	9475 1125 9225 1125
Wire Wire Line
	9275 1825 9475 1825
Wire Wire Line
	3675 3475 3675 3425
Wire Wire Line
	3675 3425 3725 3425
Wire Wire Line
	5075 3425 4825 3425
Wire Wire Line
	5225 3625 5225 3575
Wire Wire Line
	5225 3050 5225 3275
Wire Wire Line
	10075 1725 10675 1725
Wire Wire Line
	10675 1825 10075 1825
Wire Wire Line
	10075 1925 10675 1925
Wire Wire Line
	6850 5275 6850 5650
Wire Wire Line
	6850 5600 7100 5600
Wire Wire Line
	7100 5600 7100 5650
Wire Wire Line
	7450 5275 7450 5650
Wire Wire Line
	7450 5600 7700 5600
Wire Wire Line
	7700 5600 7700 5650
Wire Wire Line
	6850 5950 6850 6050
Wire Wire Line
	7100 5950 7100 6000
Wire Wire Line
	7700 6000 7700 5950
Wire Wire Line
	3350 5325 3850 5325
Wire Wire Line
	5350 4825 4850 4825
Wire Wire Line
	3850 4825 3350 4825
Wire Wire Line
	9475 2925 8875 2925
Wire Wire Line
	10075 2925 10675 2925
Wire Wire Line
	2875 6850 3275 6850
Wire Wire Line
	3275 7000 2875 7000
Wire Wire Line
	3275 7150 3275 7200
Wire Wire Line
	2875 7150 3275 7150
Wire Wire Line
	1750 5275 2325 5275
Wire Wire Line
	1750 4975 2325 4975
Wire Wire Line
	1750 5075 2325 5075
Wire Wire Line
	1750 5175 2325 5175
Wire Wire Line
	1750 4775 2325 4775
Wire Wire Line
	1750 4875 2325 4875
Wire Wire Line
	1750 5375 2325 5375
Wire Wire Line
	1750 4675 2325 4675
Wire Wire Line
	1750 4575 2325 4575
Wire Wire Line
	1750 4375 2325 4375
Wire Wire Line
	2325 3975 1750 3975
Wire Wire Line
	2575 4175 2575 4325
Wire Wire Line
	2575 4275 1750 4275
Wire Wire Line
	2525 1600 2525 1700
Connection ~ 3375 1600
Wire Wire Line
	2325 4075 1750 4075
Wire Wire Line
	2325 3950 2325 4075
Connection ~ 2325 3975
Wire Wire Line
	1750 4175 2575 4175
Connection ~ 2575 4275
Wire Wire Line
	2150 5475 2150 5575
Wire Wire Line
	1750 5675 2400 5675
Wire Wire Line
	6600 3425 7050 3425
Wire Wire Line
	7050 3525 6600 3525
Wire Wire Line
	7050 3625 6600 3625
Wire Wire Line
	7050 3825 6600 3825
Wire Wire Line
	7300 3825 7700 3825
Wire Wire Line
	7300 3425 7700 3425
Wire Wire Line
	7700 3425 7700 3950
Connection ~ 7700 3825
Wire Wire Line
	7300 3525 7625 3525
Wire Wire Line
	7625 3525 7625 3125
Wire Wire Line
	6300 6975 6550 6975
Wire Wire Line
	2250 5475 2250 5500
Connection ~ 2150 5475
Wire Wire Line
	2150 5575 1750 5575
Wire Wire Line
	1750 5475 2250 5475
Wire Wire Line
	3475 4425 3850 4425
Wire Wire Line
	5675 925  5675 2125
Wire Wire Line
	7450 5950 7450 6050
Wire Wire Line
	7700 6000 7450 6000
Connection ~ 7450 6000
Wire Wire Line
	7100 6000 6850 6000
Connection ~ 6850 6000
Wire Wire Line
	3575 1075 3575 1700
Wire Wire Line
	3575 2100 3575 2000
Connection ~ 3375 2100
Wire Wire Line
	3375 1600 3375 1700
Connection ~ 3575 1600
Wire Wire Line
	6550 1400 6550 1500
Wire Wire Line
	6250 1450 6850 1450
Wire Wire Line
	6250 1450 6250 1400
Wire Wire Line
	6850 1450 6850 1400
Connection ~ 6550 1450
Wire Wire Line
	6550 650  6550 1100
Wire Wire Line
	6250 1050 6850 1050
Connection ~ 6550 1050
Wire Wire Line
	6250 1100 6250 1050
Wire Wire Line
	6850 1050 6850 1100
Wire Wire Line
	8500 650  8500 1050
Wire Wire Line
	8350 1050 8650 1050
Wire Wire Line
	8650 1050 8650 1100
Wire Wire Line
	8350 1100 8350 1050
Connection ~ 8500 1050
Wire Wire Line
	8500 1500 8500 1450
Wire Wire Line
	8350 1450 8650 1450
Wire Wire Line
	8650 1450 8650 1400
Wire Wire Line
	8350 1400 8350 1450
Connection ~ 8500 1450
Wire Wire Line
	7600 1400 7600 1500
Wire Wire Line
	7300 1450 7900 1450
Wire Wire Line
	7300 1450 7300 1400
Wire Wire Line
	7900 1450 7900 1400
Connection ~ 7600 1450
Wire Wire Line
	7600 650  7600 1100
Wire Wire Line
	7300 1050 7900 1050
Connection ~ 7600 1050
Wire Wire Line
	7300 1100 7300 1050
Wire Wire Line
	7900 1050 7900 1100
Wire Wire Line
	1750 4475 2325 4475
Wire Wire Line
	2000 1175 2000 1675
Connection ~ 1875 1275
Connection ~ 1875 1175
Connection ~ 1875 1075
Connection ~ 2000 1375
Wire Wire Line
	5225 4425 4850 4425
Wire Wire Line
	5150 4625 4850 4625
Wire Wire Line
	3850 4525 3550 4525
Wire Wire Line
	4850 4525 5150 4525
Wire Wire Line
	3850 5225 3550 5225
Wire Wire Line
	4850 5325 5150 5325
Wire Wire Line
	2750 6700 3275 6700
Wire Wire Line
	1750 1375 2000 1375
Wire Wire Line
	2000 1475 1750 1475
Wire Wire Line
	2000 1575 1750 1575
Connection ~ 2000 1475
Wire Wire Line
	2000 1675 1750 1675
Connection ~ 2000 1575
Wire Wire Line
	1750 975  1875 975 
Wire Wire Line
	1875 975  1875 1725
Wire Wire Line
	1875 1075 1750 1075
Wire Wire Line
	1875 1175 1750 1175
Wire Wire Line
	1875 1275 1750 1275
Wire Wire Line
	5425 6700 5425 7175
Connection ~ 5425 7175
Wire Wire Line
	5525 6700 5525 7275
Connection ~ 5525 7275
Wire Wire Line
	5225 3050 4850 3050
Connection ~ 5225 3225
Wire Wire Line
	4825 3225 5225 3225
Wire Wire Line
	4825 5775 4475 5775
Wire Wire Line
	4825 5975 4475 5975
Wire Wire Line
	4825 5875 4475 5875
Wire Wire Line
	10675 1625 10075 1625
Wire Wire Line
	8875 2825 9475 2825
Wire Wire Line
	8875 2725 9475 2725
Wire Wire Line
	10075 2525 10675 2525
Wire Wire Line
	10075 1125 10425 1125
Wire Wire Line
	10075 1225 10425 1225
Wire Wire Line
	4400 7075 4400 7150
Connection ~ 4400 7075
Wire Wire Line
	4400 7450 4400 7500
Wire Wire Line
	4625 6975 5550 6975
Wire Wire Line
	5325 6700 5325 6975
Wire Wire Line
	2775 2000 2775 2100
Connection ~ 2775 2100
Wire Wire Line
	2875 1600 2325 1600
Connection ~ 2325 1600
Connection ~ 2525 1600
Wire Wire Line
	2875 1550 2875 1600
Wire Wire Line
	2775 1700 2775 1650
Wire Wire Line
	2775 1650 2975 1650
Connection ~ 2975 1650
Wire Wire Line
	10075 1325 10675 1325
Wire Wire Line
	10075 1425 10675 1425
Connection ~ 5325 6975
Connection ~ 5225 7075
Wire Wire Line
	5225 6700 5225 7075
$EndSCHEMATC
